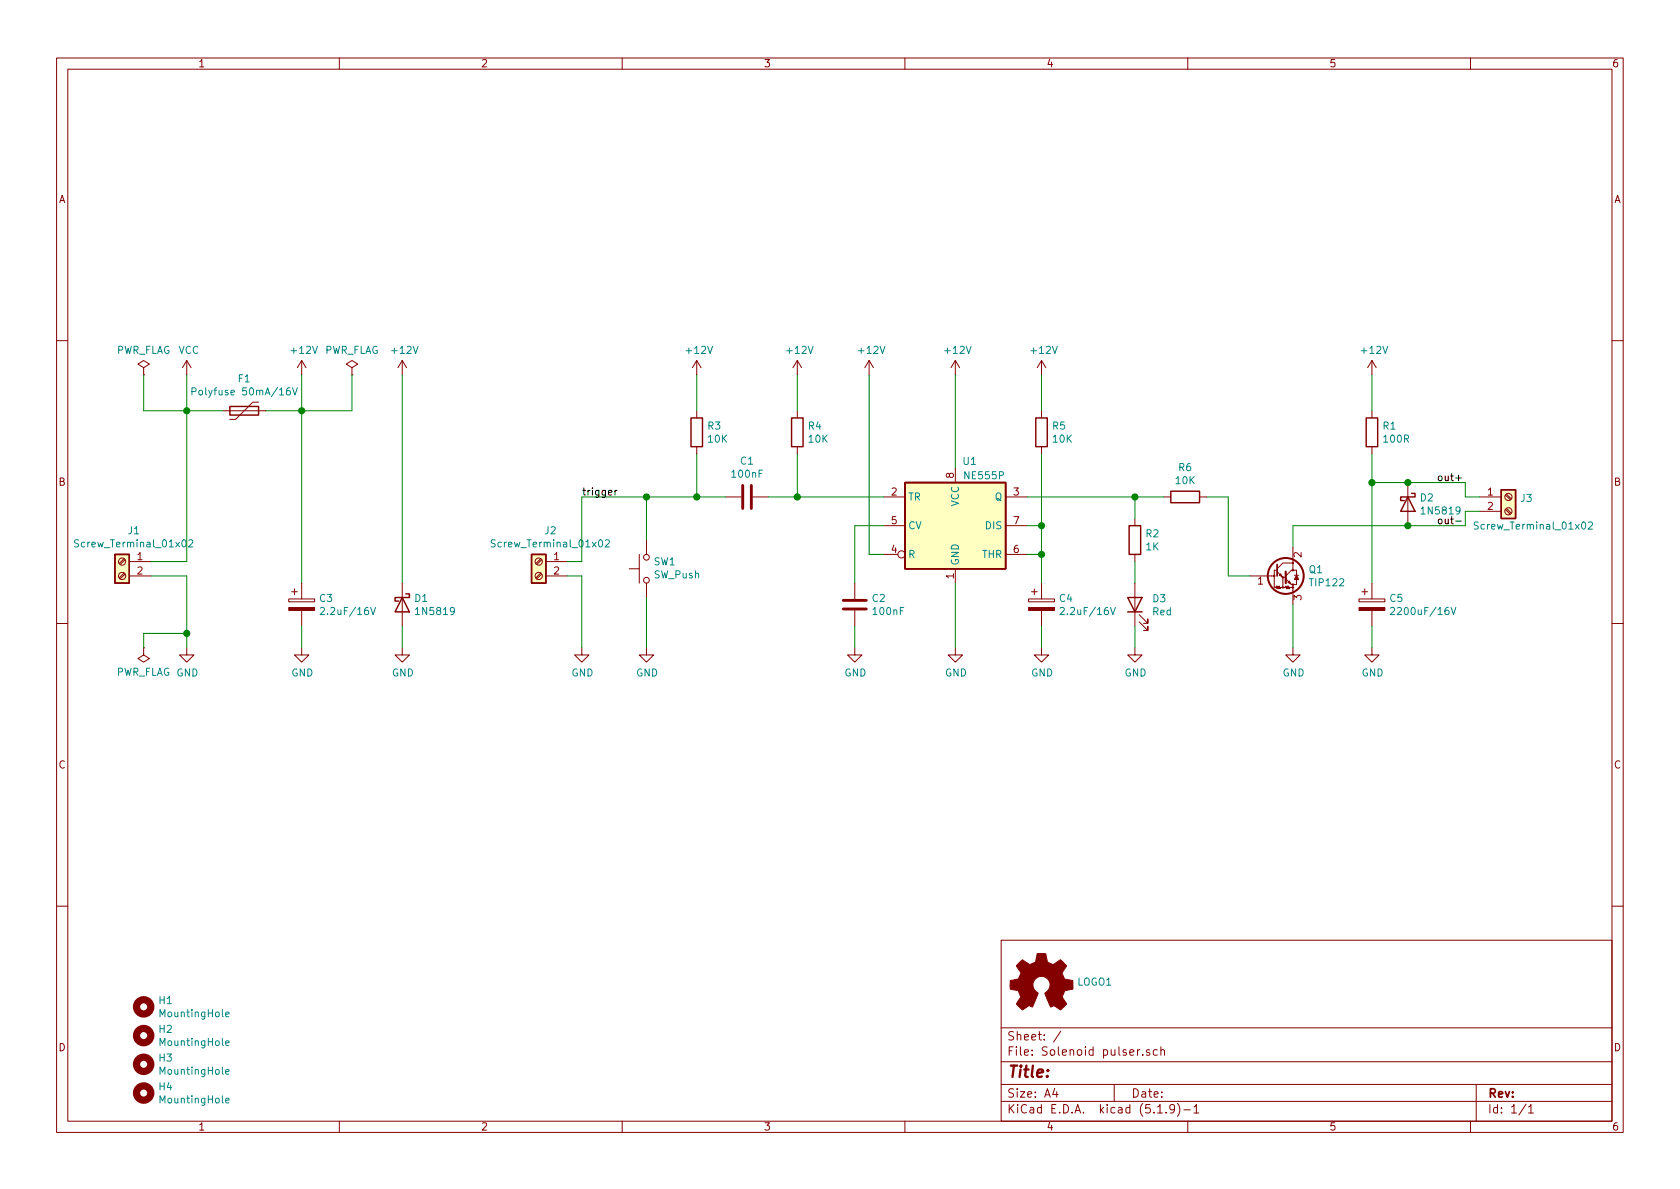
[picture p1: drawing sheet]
EESchema Schematic File Version 4
EELAYER 30 0
EELAYER END
$Descr A4 11693 8268
encoding utf-8
Sheet 1 1
Title ""
Date ""
Rev ""
Comp ""
Comment1 ""
Comment2 ""
Comment3 ""
Comment4 ""
$EndDescr
$Comp
L Timer:NE555P U1
U 1 1
P 6650 3650
F 0 "U1" H 6750 4100 50  0000 C CNN
F 1 "NE555P" H 6850 4000 50  0000 C CNN
F 2 "Package_DIP:DIP-8_W7.62mm" H 7300 3250 50  0001 C CNN
F 3 "http://www.ti.com/lit/ds/symlink/ne555.pdf" H 7500 3250 50  0001 C CNN
	1    6650 3650
	1    0    0    -1  
$EndComp
$Comp
L power:GND #PWR09
U 1 1
P 6650 4500
F 0 "#PWR09" H 6650 4250 50  0001 C CNN
F 1 "GND" H 6655 4327 50  0000 C CNN
F 2 "" H 6650 4500 50  0001 C CNN
F 3 "" H 6650 4500 50  0001 C CNN
	1    6650 4500
	1    0    0    -1  
$EndComp
Wire Wire Line
	6650 4500 6650 4050
$Comp
L power:+12V #PWR08
U 1 1
P 6650 2600
F 0 "#PWR08" H 6650 2450 50  0001 C CNN
F 1 "+12V" H 6665 2773 50  0000 C CNN
F 2 "" H 6650 2600 50  0001 C CNN
F 3 "" H 6650 2600 50  0001 C CNN
	1    6650 2600
	1    0    0    -1  
$EndComp
Wire Wire Line
	6650 2600 6650 3250
$Comp
L power:+12V #PWR05
U 1 1
P 6050 2600
F 0 "#PWR05" H 6050 2450 50  0001 C CNN
F 1 "+12V" H 6065 2773 50  0000 C CNN
F 2 "" H 6050 2600 50  0001 C CNN
F 3 "" H 6050 2600 50  0001 C CNN
	1    6050 2600
	1    0    0    -1  
$EndComp
Wire Wire Line
	6150 3850 6050 3850
Wire Wire Line
	7150 3850 7250 3850
Wire Wire Line
	7250 3850 7250 3650
Wire Wire Line
	7250 3650 7150 3650
$Comp
L Device:CP C4
U 1 1
P 7250 4200
F 0 "C4" H 7368 4246 50  0000 L CNN
F 1 "2.2uF/16V" H 7368 4155 50  0000 L CNN
F 2 "Capacitor_THT:CP_Radial_D4.0mm_P2.00mm" H 7288 4050 50  0001 C CNN
F 3 "~" H 7250 4200 50  0001 C CNN
	1    7250 4200
	1    0    0    -1  
$EndComp
$Comp
L power:GND #PWR011
U 1 1
P 7250 4500
F 0 "#PWR011" H 7250 4250 50  0001 C CNN
F 1 "GND" H 7255 4327 50  0000 C CNN
F 2 "" H 7250 4500 50  0001 C CNN
F 3 "" H 7250 4500 50  0001 C CNN
	1    7250 4500
	1    0    0    -1  
$EndComp
Wire Wire Line
	7250 4500 7250 4350
Wire Wire Line
	7250 4050 7250 3850
Connection ~ 7250 3850
$Comp
L Device:R R5
U 1 1
P 7250 3000
F 0 "R5" H 7320 3046 50  0000 L CNN
F 1 "10K" H 7320 2955 50  0000 L CNN
F 2 "Resistor_THT:R_Axial_DIN0207_L6.3mm_D2.5mm_P5.08mm_Vertical" V 7180 3000 50  0001 C CNN
F 3 "~" H 7250 3000 50  0001 C CNN
	1    7250 3000
	1    0    0    -1  
$EndComp
$Comp
L power:+12V #PWR010
U 1 1
P 7250 2600
F 0 "#PWR010" H 7250 2450 50  0001 C CNN
F 1 "+12V" H 7265 2773 50  0000 C CNN
F 2 "" H 7250 2600 50  0001 C CNN
F 3 "" H 7250 2600 50  0001 C CNN
	1    7250 2600
	1    0    0    -1  
$EndComp
Wire Wire Line
	7250 2600 7250 2850
Wire Wire Line
	7250 3150 7250 3650
Connection ~ 7250 3650
$Comp
L Device:R R4
U 1 1
P 5550 3000
F 0 "R4" H 5620 3046 50  0000 L CNN
F 1 "10K" H 5620 2955 50  0000 L CNN
F 2 "Resistor_THT:R_Axial_DIN0207_L6.3mm_D2.5mm_P5.08mm_Vertical" V 5480 3000 50  0001 C CNN
F 3 "~" H 5550 3000 50  0001 C CNN
	1    5550 3000
	1    0    0    -1  
$EndComp
$Comp
L power:+12V #PWR06
U 1 1
P 5550 2600
F 0 "#PWR06" H 5550 2450 50  0001 C CNN
F 1 "+12V" H 5565 2773 50  0000 C CNN
F 2 "" H 5550 2600 50  0001 C CNN
F 3 "" H 5550 2600 50  0001 C CNN
	1    5550 2600
	1    0    0    -1  
$EndComp
Wire Wire Line
	5550 2600 5550 2850
Wire Wire Line
	5550 3150 5550 3450
$Comp
L power:GND #PWR07
U 1 1
P 5950 4500
F 0 "#PWR07" H 5950 4250 50  0001 C CNN
F 1 "GND" H 5955 4327 50  0000 C CNN
F 2 "" H 5950 4500 50  0001 C CNN
F 3 "" H 5950 4500 50  0001 C CNN
	1    5950 4500
	1    0    0    -1  
$EndComp
Wire Wire Line
	5950 4350 5950 4500
Wire Wire Line
	5950 4050 5950 3650
Wire Wire Line
	5950 3650 6150 3650
$Comp
L Switch:SW_Push SW1
U 1 1
P 4500 3950
F 0 "SW1" V 4546 3902 50  0000 R CNN
F 1 "SW_Push" V 4455 3902 50  0000 R CNN
F 2 "Button_Switch_THT:SW_PUSH_6mm" H 4500 4150 50  0001 C CNN
F 3 "~" H 4500 4150 50  0001 C CNN
	1    4500 3950
	0    -1   -1   0   
$EndComp
$Comp
L power:GND #PWR04
U 1 1
P 4500 4500
F 0 "#PWR04" H 4500 4250 50  0001 C CNN
F 1 "GND" H 4505 4327 50  0000 C CNN
F 2 "" H 4500 4500 50  0001 C CNN
F 3 "" H 4500 4500 50  0001 C CNN
	1    4500 4500
	1    0    0    -1  
$EndComp
Wire Wire Line
	4500 4500 4500 4150
Wire Wire Line
	4500 3750 4500 3450
$Comp
L Diode:1N5819 D1
U 1 1
P 2800 4200
F 0 "D1" V 2754 4280 50  0000 L CNN
F 1 "1N5819" V 2845 4280 50  0000 L CNN
F 2 "Diode_THT:D_DO-41_SOD81_P5.08mm_Vertical_KathodeUp" H 2800 4025 50  0001 C CNN
F 3 "http://www.vishay.com/docs/88525/1n5817.pdf" H 2800 4200 50  0001 C CNN
	1    2800 4200
	0    1    1    0   
$EndComp
$Comp
L power:+12V #PWR02
U 1 1
P 2100 2600
F 0 "#PWR02" H 2100 2450 50  0001 C CNN
F 1 "+12V" H 2115 2773 50  0000 C CNN
F 2 "" H 2100 2600 50  0001 C CNN
F 3 "" H 2100 2600 50  0001 C CNN
	1    2100 2600
	1    0    0    -1  
$EndComp
Wire Wire Line
	1850 2850 2100 2850
Wire Wire Line
	2100 2850 2100 2600
$Comp
L power:VCC #PWR01
U 1 1
P 1300 2600
F 0 "#PWR01" H 1300 2450 50  0001 C CNN
F 1 "VCC" H 1315 2773 50  0000 C CNN
F 2 "" H 1300 2600 50  0001 C CNN
F 3 "" H 1300 2600 50  0001 C CNN
	1    1300 2600
	1    0    0    -1  
$EndComp
Wire Wire Line
	1550 2850 1300 2850
Wire Wire Line
	1300 2850 1300 2600
$Comp
L Device:CP C3
U 1 1
P 2100 4200
F 0 "C3" H 2218 4246 50  0000 L CNN
F 1 "2.2uF/16V" H 2218 4155 50  0000 L CNN
F 2 "Capacitor_THT:CP_Radial_D4.0mm_P2.00mm" H 2138 4050 50  0001 C CNN
F 3 "~" H 2100 4200 50  0001 C CNN
	1    2100 4200
	1    0    0    -1  
$EndComp
Wire Wire Line
	2100 4350 2100 4500
Wire Wire Line
	2100 4050 2100 2850
Connection ~ 2100 2850
$Comp
L Device:C C2
U 1 1
P 5950 4200
F 0 "C2" H 6065 4246 50  0000 L CNN
F 1 "100nF" H 6065 4155 50  0000 L CNN
F 2 "Capacitor_THT:C_Disc_D5.0mm_W2.5mm_P2.50mm" H 5988 4050 50  0001 C CNN
F 3 "~" H 5950 4200 50  0001 C CNN
	1    5950 4200
	1    0    0    -1  
$EndComp
$Comp
L Device:R R3
U 1 1
P 4850 3000
F 0 "R3" H 4920 3046 50  0000 L CNN
F 1 "10K" H 4920 2955 50  0000 L CNN
F 2 "Resistor_THT:R_Axial_DIN0207_L6.3mm_D2.5mm_P5.08mm_Vertical" V 4780 3000 50  0001 C CNN
F 3 "~" H 4850 3000 50  0001 C CNN
	1    4850 3000
	1    0    0    -1  
$EndComp
$Comp
L power:+12V #PWR012
U 1 1
P 4850 2600
F 0 "#PWR012" H 4850 2450 50  0001 C CNN
F 1 "+12V" H 4865 2773 50  0000 C CNN
F 2 "" H 4850 2600 50  0001 C CNN
F 3 "" H 4850 2600 50  0001 C CNN
	1    4850 2600
	1    0    0    -1  
$EndComp
Wire Wire Line
	4850 2850 4850 2600
Wire Wire Line
	5550 3450 6150 3450
$Comp
L Device:C C1
U 1 1
P 5200 3450
F 0 "C1" V 4948 3450 50  0000 C CNN
F 1 "100nF" V 5039 3450 50  0000 C CNN
F 2 "Capacitor_THT:C_Disc_D5.0mm_W2.5mm_P2.50mm" H 5238 3300 50  0001 C CNN
F 3 "~" H 5200 3450 50  0001 C CNN
	1    5200 3450
	0    1    1    0   
$EndComp
Wire Wire Line
	5350 3450 5550 3450
Connection ~ 5550 3450
Wire Wire Line
	5050 3450 4850 3450
Wire Wire Line
	4850 3450 4850 3150
Wire Wire Line
	4850 3450 4500 3450
Connection ~ 4850 3450
Wire Wire Line
	4500 3450 4050 3450
Connection ~ 4500 3450
Text Label 4050 3450 0    50   ~ 0
trigger
$Comp
L Device:R R6
U 1 1
P 8250 3450
F 0 "R6" V 8043 3450 50  0000 C CNN
F 1 "10K" V 8134 3450 50  0000 C CNN
F 2 "Resistor_THT:R_Axial_DIN0207_L6.3mm_D2.5mm_P5.08mm_Vertical" V 8180 3450 50  0001 C CNN
F 3 "~" H 8250 3450 50  0001 C CNN
	1    8250 3450
	0    1    1    0   
$EndComp
Wire Wire Line
	7150 3450 7900 3450
$Comp
L Transistor_BJT:TIP122 Q1
U 1 1
P 8900 4000
F 0 "Q1" H 9107 4046 50  0000 L CNN
F 1 "TIP122" H 9107 3955 50  0000 L CNN
F 2 "Package_TO_SOT_THT:TO-220-3_Vertical" H 9100 3925 50  0001 L CIN
F 3 "https://www.onsemi.com/pub/Collateral/TIP120-D.PDF" H 8900 4000 50  0001 L CNN
	1    8900 4000
	1    0    0    -1  
$EndComp
$Comp
L power:GND #PWR013
U 1 1
P 9000 4500
F 0 "#PWR013" H 9000 4250 50  0001 C CNN
F 1 "GND" H 9005 4327 50  0000 C CNN
F 2 "" H 9000 4500 50  0001 C CNN
F 3 "" H 9000 4500 50  0001 C CNN
	1    9000 4500
	1    0    0    -1  
$EndComp
Wire Wire Line
	9000 4200 9000 4500
Wire Wire Line
	8700 4000 8550 4000
Wire Wire Line
	8550 4000 8550 3450
Wire Wire Line
	8550 3450 8400 3450
$Comp
L Device:CP C5
U 1 1
P 9550 4200
F 0 "C5" H 9668 4246 50  0000 L CNN
F 1 "2200uF/16V" H 9668 4155 50  0000 L CNN
F 2 "Capacitor_THT:CP_Radial_D10.0mm_P5.00mm" H 9588 4050 50  0001 C CNN
F 3 "~" H 9550 4200 50  0001 C CNN
	1    9550 4200
	1    0    0    -1  
$EndComp
$Comp
L power:GND #PWR015
U 1 1
P 9550 4500
F 0 "#PWR015" H 9550 4250 50  0001 C CNN
F 1 "GND" H 9555 4327 50  0000 C CNN
F 2 "" H 9550 4500 50  0001 C CNN
F 3 "" H 9550 4500 50  0001 C CNN
	1    9550 4500
	1    0    0    -1  
$EndComp
Wire Wire Line
	9550 4350 9550 4500
$Comp
L Device:R R1
U 1 1
P 9550 3000
F 0 "R1" H 9620 3046 50  0000 L CNN
F 1 "100R" H 9620 2955 50  0000 L CNN
F 2 "Resistor_THT:R_Axial_DIN0207_L6.3mm_D2.5mm_P5.08mm_Vertical" V 9480 3000 50  0001 C CNN
F 3 "~" H 9550 3000 50  0001 C CNN
	1    9550 3000
	1    0    0    -1  
$EndComp
$Comp
L power:+12V #PWR014
U 1 1
P 9550 2600
F 0 "#PWR014" H 9550 2450 50  0001 C CNN
F 1 "+12V" H 9565 2773 50  0000 C CNN
F 2 "" H 9550 2600 50  0001 C CNN
F 3 "" H 9550 2600 50  0001 C CNN
	1    9550 2600
	1    0    0    -1  
$EndComp
Wire Wire Line
	9550 2600 9550 2850
Wire Wire Line
	9550 4050 9550 3350
Wire Wire Line
	9000 3800 9000 3650
Wire Wire Line
	9000 3650 9800 3650
Wire Wire Line
	9550 3350 9800 3350
Connection ~ 9550 3350
Wire Wire Line
	9550 3350 9550 3150
Text Label 10000 3350 0    50   ~ 0
out+
Text Label 10000 3650 0    50   ~ 0
out-
$Comp
L Diode:1N5819 D2
U 1 1
P 9800 3500
F 0 "D2" V 9754 3580 50  0000 L CNN
F 1 "1N5819" V 9845 3580 50  0000 L CNN
F 2 "Diode_THT:D_DO-41_SOD81_P5.08mm_Vertical_KathodeUp" H 9800 3325 50  0001 C CNN
F 3 "http://www.vishay.com/docs/88525/1n5817.pdf" H 9800 3500 50  0001 C CNN
	1    9800 3500
	0    1    1    0   
$EndComp
Connection ~ 9800 3350
Wire Wire Line
	9800 3350 10200 3350
Connection ~ 9800 3650
Wire Wire Line
	9800 3650 10200 3650
$Comp
L Device:LED D3
U 1 1
P 7900 4200
F 0 "D3" V 7939 4082 50  0000 R CNN
F 1 "Red" V 7848 4082 50  0000 R CNN
F 2 "LED_THT:LED_D5.0mm" H 7900 4200 50  0001 C CNN
F 3 "~" H 7900 4200 50  0001 C CNN
	1    7900 4200
	0    -1   -1   0   
$EndComp
$Comp
L power:GND #PWR0101
U 1 1
P 7900 4500
F 0 "#PWR0101" H 7900 4250 50  0001 C CNN
F 1 "GND" H 7905 4327 50  0000 C CNN
F 2 "" H 7900 4500 50  0001 C CNN
F 3 "" H 7900 4500 50  0001 C CNN
	1    7900 4500
	1    0    0    -1  
$EndComp
Wire Wire Line
	7900 4500 7900 4350
$Comp
L Device:R R2
U 1 1
P 7900 3750
F 0 "R2" H 7970 3796 50  0000 L CNN
F 1 "1K" H 7970 3705 50  0000 L CNN
F 2 "Resistor_THT:R_Axial_DIN0207_L6.3mm_D2.5mm_P5.08mm_Vertical" V 7830 3750 50  0001 C CNN
F 3 "~" H 7900 3750 50  0001 C CNN
	1    7900 3750
	1    0    0    -1  
$EndComp
Wire Wire Line
	7900 3600 7900 3450
Connection ~ 7900 3450
Wire Wire Line
	7900 3450 8100 3450
Wire Wire Line
	7900 3900 7900 4050
Wire Wire Line
	6050 3850 6050 2600
$Comp
L Connector:Screw_Terminal_01x02 J2
U 1 1
P 3750 3900
F 0 "J2" H 3668 4117 50  0000 C CNN
F 1 "Screw_Terminal_01x02" H 3668 4026 50  0000 C CNN
F 2 "TerminalBlock:TerminalBlock_bornier-2_P5.08mm" H 3750 3900 50  0001 C CNN
F 3 "~" H 3750 3900 50  0001 C CNN
	1    3750 3900
	-1   0    0    -1  
$EndComp
Wire Wire Line
	4050 3450 4050 3900
Wire Wire Line
	4050 3900 3950 3900
Wire Wire Line
	3950 4000 4050 4000
Wire Wire Line
	4050 4000 4050 4500
$Comp
L power:GND #PWR017
U 1 1
P 4050 4500
F 0 "#PWR017" H 4050 4250 50  0001 C CNN
F 1 "GND" H 4055 4327 50  0000 C CNN
F 2 "" H 4050 4500 50  0001 C CNN
F 3 "" H 4050 4500 50  0001 C CNN
	1    4050 4500
	1    0    0    -1  
$EndComp
$Comp
L Connector:Screw_Terminal_01x02 J3
U 1 1
P 10500 3450
F 0 "J3" H 10580 3442 50  0000 L CNN
F 1 "Screw_Terminal_01x02" H 10250 3250 50  0000 L CNN
F 2 "TerminalBlock:TerminalBlock_bornier-2_P5.08mm" H 10500 3450 50  0001 C CNN
F 3 "~" H 10500 3450 50  0001 C CNN
	1    10500 3450
	1    0    0    -1  
$EndComp
Wire Wire Line
	10300 3450 10200 3450
Wire Wire Line
	10200 3450 10200 3350
Wire Wire Line
	10200 3650 10200 3550
Wire Wire Line
	10200 3550 10300 3550
$Comp
L Connector:Screw_Terminal_01x02 J1
U 1 1
P 850 3900
F 0 "J1" H 768 4117 50  0000 C CNN
F 1 "Screw_Terminal_01x02" H 768 4026 50  0000 C CNN
F 2 "TerminalBlock:TerminalBlock_bornier-2_P5.08mm" H 850 3900 50  0001 C CNN
F 3 "~" H 850 3900 50  0001 C CNN
	1    850  3900
	-1   0    0    -1  
$EndComp
Wire Wire Line
	1300 2850 1300 3900
Wire Wire Line
	1300 3900 1050 3900
Connection ~ 1300 2850
Wire Wire Line
	1050 4000 1300 4000
Wire Wire Line
	1300 4000 1300 4400
$Comp
L power:GND #PWR016
U 1 1
P 1300 4500
F 0 "#PWR016" H 1300 4250 50  0001 C CNN
F 1 "GND" H 1305 4327 50  0000 C CNN
F 2 "" H 1300 4500 50  0001 C CNN
F 3 "" H 1300 4500 50  0001 C CNN
	1    1300 4500
	1    0    0    -1  
$EndComp
$Comp
L power:PWR_FLAG #FLG0101
U 1 1
P 2450 2600
F 0 "#FLG0101" H 2450 2675 50  0001 C CNN
F 1 "PWR_FLAG" H 2450 2773 50  0000 C CNN
F 2 "" H 2450 2600 50  0001 C CNN
F 3 "~" H 2450 2600 50  0001 C CNN
	1    2450 2600
	1    0    0    -1  
$EndComp
Wire Wire Line
	2100 2850 2450 2850
Wire Wire Line
	2450 2850 2450 2600
$Comp
L power:PWR_FLAG #FLG0102
U 1 1
P 1000 2600
F 0 "#FLG0102" H 1000 2675 50  0001 C CNN
F 1 "PWR_FLAG" H 1000 2773 50  0000 C CNN
F 2 "" H 1000 2600 50  0001 C CNN
F 3 "~" H 1000 2600 50  0001 C CNN
	1    1000 2600
	1    0    0    -1  
$EndComp
Wire Wire Line
	1300 2850 1000 2850
Wire Wire Line
	1000 2850 1000 2600
$Comp
L power:PWR_FLAG #FLG0103
U 1 1
P 1000 4500
F 0 "#FLG0103" H 1000 4575 50  0001 C CNN
F 1 "PWR_FLAG" H 1000 4673 50  0000 C CNN
F 2 "" H 1000 4500 50  0001 C CNN
F 3 "~" H 1000 4500 50  0001 C CNN
	1    1000 4500
	-1   0    0    1   
$EndComp
Wire Wire Line
	1000 4500 1000 4400
Wire Wire Line
	1000 4400 1300 4400
Connection ~ 1300 4400
Wire Wire Line
	1300 4400 1300 4500
$Comp
L Device:Polyfuse F1
U 1 1
P 1700 2850
F 0 "F1" V 1475 2850 50  0000 C CNN
F 1 "Polyfuse 50mA/16V" V 1566 2850 50  0000 C CNN
F 2 "Fuse:Fuse_Bourns_MF-RG300" H 1750 2650 50  0001 L CNN
F 3 "~" H 1700 2850 50  0001 C CNN
	1    1700 2850
	0    1    1    0   
$EndComp
$Comp
L power:+12V #PWR0102
U 1 1
P 2800 2600
F 0 "#PWR0102" H 2800 2450 50  0001 C CNN
F 1 "+12V" H 2815 2773 50  0000 C CNN
F 2 "" H 2800 2600 50  0001 C CNN
F 3 "" H 2800 2600 50  0001 C CNN
	1    2800 2600
	1    0    0    -1  
$EndComp
Wire Wire Line
	2800 2600 2800 4050
$Comp
L power:GND #PWR03
U 1 1
P 2100 4500
F 0 "#PWR03" H 2100 4250 50  0001 C CNN
F 1 "GND" H 2105 4327 50  0000 C CNN
F 2 "" H 2100 4500 50  0001 C CNN
F 3 "" H 2100 4500 50  0001 C CNN
	1    2100 4500
	1    0    0    -1  
$EndComp
$Comp
L power:GND #PWR0103
U 1 1
P 2800 4500
F 0 "#PWR0103" H 2800 4250 50  0001 C CNN
F 1 "GND" H 2805 4327 50  0000 C CNN
F 2 "" H 2800 4500 50  0001 C CNN
F 3 "" H 2800 4500 50  0001 C CNN
	1    2800 4500
	1    0    0    -1  
$EndComp
Wire Wire Line
	2800 4500 2800 4350
$Comp
L Mechanical:MountingHole H1
U 1 1
P 1000 7000
F 0 "H1" H 1100 7046 50  0000 L CNN
F 1 "MountingHole" H 1100 6955 50  0000 L CNN
F 2 "MountingHole:MountingHole_3.2mm_M3_Pad_Via" H 1000 7000 50  0001 C CNN
F 3 "~" H 1000 7000 50  0001 C CNN
	1    1000 7000
	1    0    0    -1  
$EndComp
$Comp
L Mechanical:MountingHole H2
U 1 1
P 1000 7200
F 0 "H2" H 1100 7246 50  0000 L CNN
F 1 "MountingHole" H 1100 7155 50  0000 L CNN
F 2 "MountingHole:MountingHole_3.2mm_M3_Pad_Via" H 1000 7200 50  0001 C CNN
F 3 "~" H 1000 7200 50  0001 C CNN
	1    1000 7200
	1    0    0    -1  
$EndComp
$Comp
L Mechanical:MountingHole H3
U 1 1
P 1000 7400
F 0 "H3" H 1100 7446 50  0000 L CNN
F 1 "MountingHole" H 1100 7355 50  0000 L CNN
F 2 "MountingHole:MountingHole_3.2mm_M3_Pad_Via" H 1000 7400 50  0001 C CNN
F 3 "~" H 1000 7400 50  0001 C CNN
	1    1000 7400
	1    0    0    -1  
$EndComp
$Comp
L Mechanical:MountingHole H4
U 1 1
P 1000 7600
F 0 "H4" H 1100 7646 50  0000 L CNN
F 1 "MountingHole" H 1100 7555 50  0000 L CNN
F 2 "MountingHole:MountingHole_3.2mm_M3_Pad_Via" H 1000 7600 50  0001 C CNN
F 3 "~" H 1000 7600 50  0001 C CNN
	1    1000 7600
	1    0    0    -1  
$EndComp
$Comp
L Graphic:Logo_Open_Hardware_Small LOGO1
U 1 1
P 7250 6850
F 0 "LOGO1" H 7497 6875 50  0000 L CNN
F 1 "Logo_Open_Hardware_Small" H 7250 6625 50  0001 C CNN
F 2 "Symbol:OSHW-Symbol_6.7x6mm_Copper" H 7250 6850 50  0001 C CNN
F 3 "~" H 7250 6850 50  0001 C CNN
	1    7250 6850
	1    0    0    -1  
$EndComp
$EndSCHEMATC
